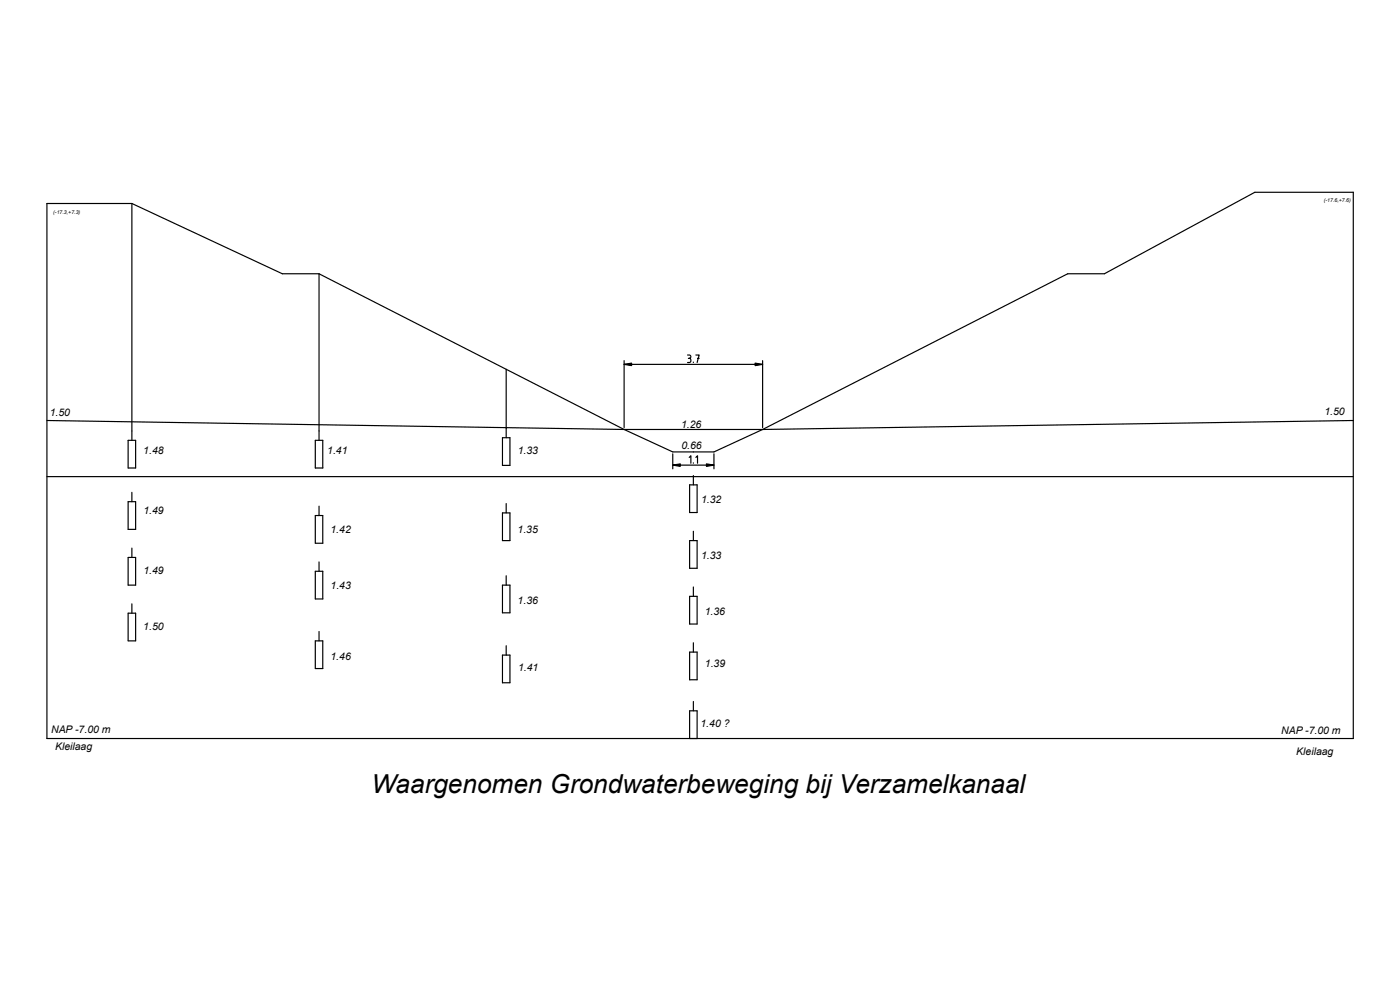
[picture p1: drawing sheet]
<svg xmlns="http://www.w3.org/2000/svg" width="297mm" height="210mm" viewBox="0 0 297 210" stroke-linecap="round" stroke-linejoin="round" font-family="sans-serif">
<g fill="none" stroke="#000" stroke-width=".25">
<path d="M28 43.2h-18v113.5h277.1v-115.9h-20.9l-31.9 17.3h-7.8l-64.7 33M28 43.2l31.9 14.9h7.8M28 43.2v50.2M67.7 58.1l64.7 33M67.7 58.1v35.3M107.4 78.3v14.6M132.4 77.3l1.6-.3v.6zM132.4 77.3h29.4M132.4 76.5v14.2M145.9 75.3l.5 .1 .2 .3-.4 .3 .3 .2v.5l-.2 .2h-.4M146 76h.2M147.1 76.8v.1"/>
<path d="M147.6 75.3h.7l-.4 1.6M148 76h.3M160.2 77l1.6 .3-1.6 .3zM161.8 76.5v14.2M10 89.2l122.4 1.9M27.2 93.4h1.6v5.9h-1.6zM66.9 93.4h1.6v5.9h-1.6zM106.6 92.9h1.6v5.8h-1.6zM132.4 91.1h29.4M132.4 91.1l10.3 4.8h8.8l10.3-4.8M142.7 98.7l1.6-.3v.5zM142.7 98.7h8.8"/>
<path d="M142.7 96.3v3.2M146.2 97l.4-.3v1.6M147.1 98.2v.1M147.6 97l.4-.3v1.6M149.9 98.4l1.6 .3-1.6 .2zM151.5 96.3v3.2M287.1 89.2l-125.3 1.9M10 101.1h277.1M27.2 106.4h1.6v5.9h-1.6zM27.2 118.2h1.6v5.9h-1.6zM28 104.4v2M28 116.3v1.9"/>
<path d="M66.9 109.4h1.6v5.8h-1.6zM67.7 107.4v2M67.7 119.2v2M106.6 108.8h1.6v5.9h-1.6zM107.4 106.8v2M146.3 114.7h1.6v5.8h-1.6zM146.3 102.9h1.6v5.8h-1.6zM147.1 100.9v2M147.1 112.7v2M27.2 130.1h1.6v5.8h-1.6zM28 128.1v2M66.9 135.9h1.6v5.9h-1.6z"/>
<path d="M66.9 121.2h1.6v5.9h-1.6zM67.7 134v1.9M106.6 124.1h1.6v5.9h-1.6zM106.6 139h1.6v5.8h-1.6zM107.4 122.1v2M107.4 137v2M146.3 126.5h1.6v5.9h-1.6zM146.3 138.3h1.6v5.9h-1.6zM147.1 124.5v2M147.1 136.3v2M146.3 156.7v-5.9h1.6v5.9M147.1 148.8v2"/>
</g>
<path d="M132.4 77.3l1.6-.3v.6zM160.2 77l1.6 .3-1.6 .3zM142.7 98.7l1.6-.3v.5zM149.9 98.4l1.6 .3-1.6 .2z" fill="#000"/>
<text font-size="5.5" x="78.8" y="168.2">Waargenomen Grondwaterbeweging bij Verzamelkanaal</text>
<g font-size="2.2">
<text x="10.6" y="88.3">1.50</text>
<text x="281" y="88.1">1.50</text>
<text x="144.5" y="90.7">1.26</text>
<text x="144.6" y="95.3">0.66</text>
<text x="30.4" y="96.3">1.48</text>
<text x="69.4" y="96.4">1.41</text>
<text x="109.8" y="96.3">1.33</text>
<text x="148.7" y="106.7">1.32</text>
<text x="30.4" y="109">1.49</text>
<text x="70.1" y="113">1.42</text>
<text x="109.8" y="113">1.35</text>
<text x="148.7" y="118.6">1.33</text>
<text x="30.4" y="121.7">1.49</text>
<text x="70.1" y="124.9">1.43</text>
<text x="109.8" y="128.1">1.36</text>
<text x="149.5" y="130.5">1.36</text>
<text x="30.4" y="133.6">1.50</text>
<text x="70.1" y="140">1.46</text>
<text x="109.9" y="142.4">1.41</text>
<text x="149.5" y="141.6">1.39</text>
<text x="10.8" y="155.5">NAP -7.00 m</text>
<text x="148.6" y="154.3">1.40 ?</text>
<text x="271.8" y="155.7">NAP -7.00 m</text>
<text x="11.7" y="159.1">Kleilaag</text>
<text x="275" y="160.2">Kleilaag</text>
</g>
<g font-size="1.1">
<text x="11.3" y="45.3">(-17.3,+7.3)</text>
<text x="280.8" y="42.9">(-17.6,+7.6)</text>
</g>
</svg>
